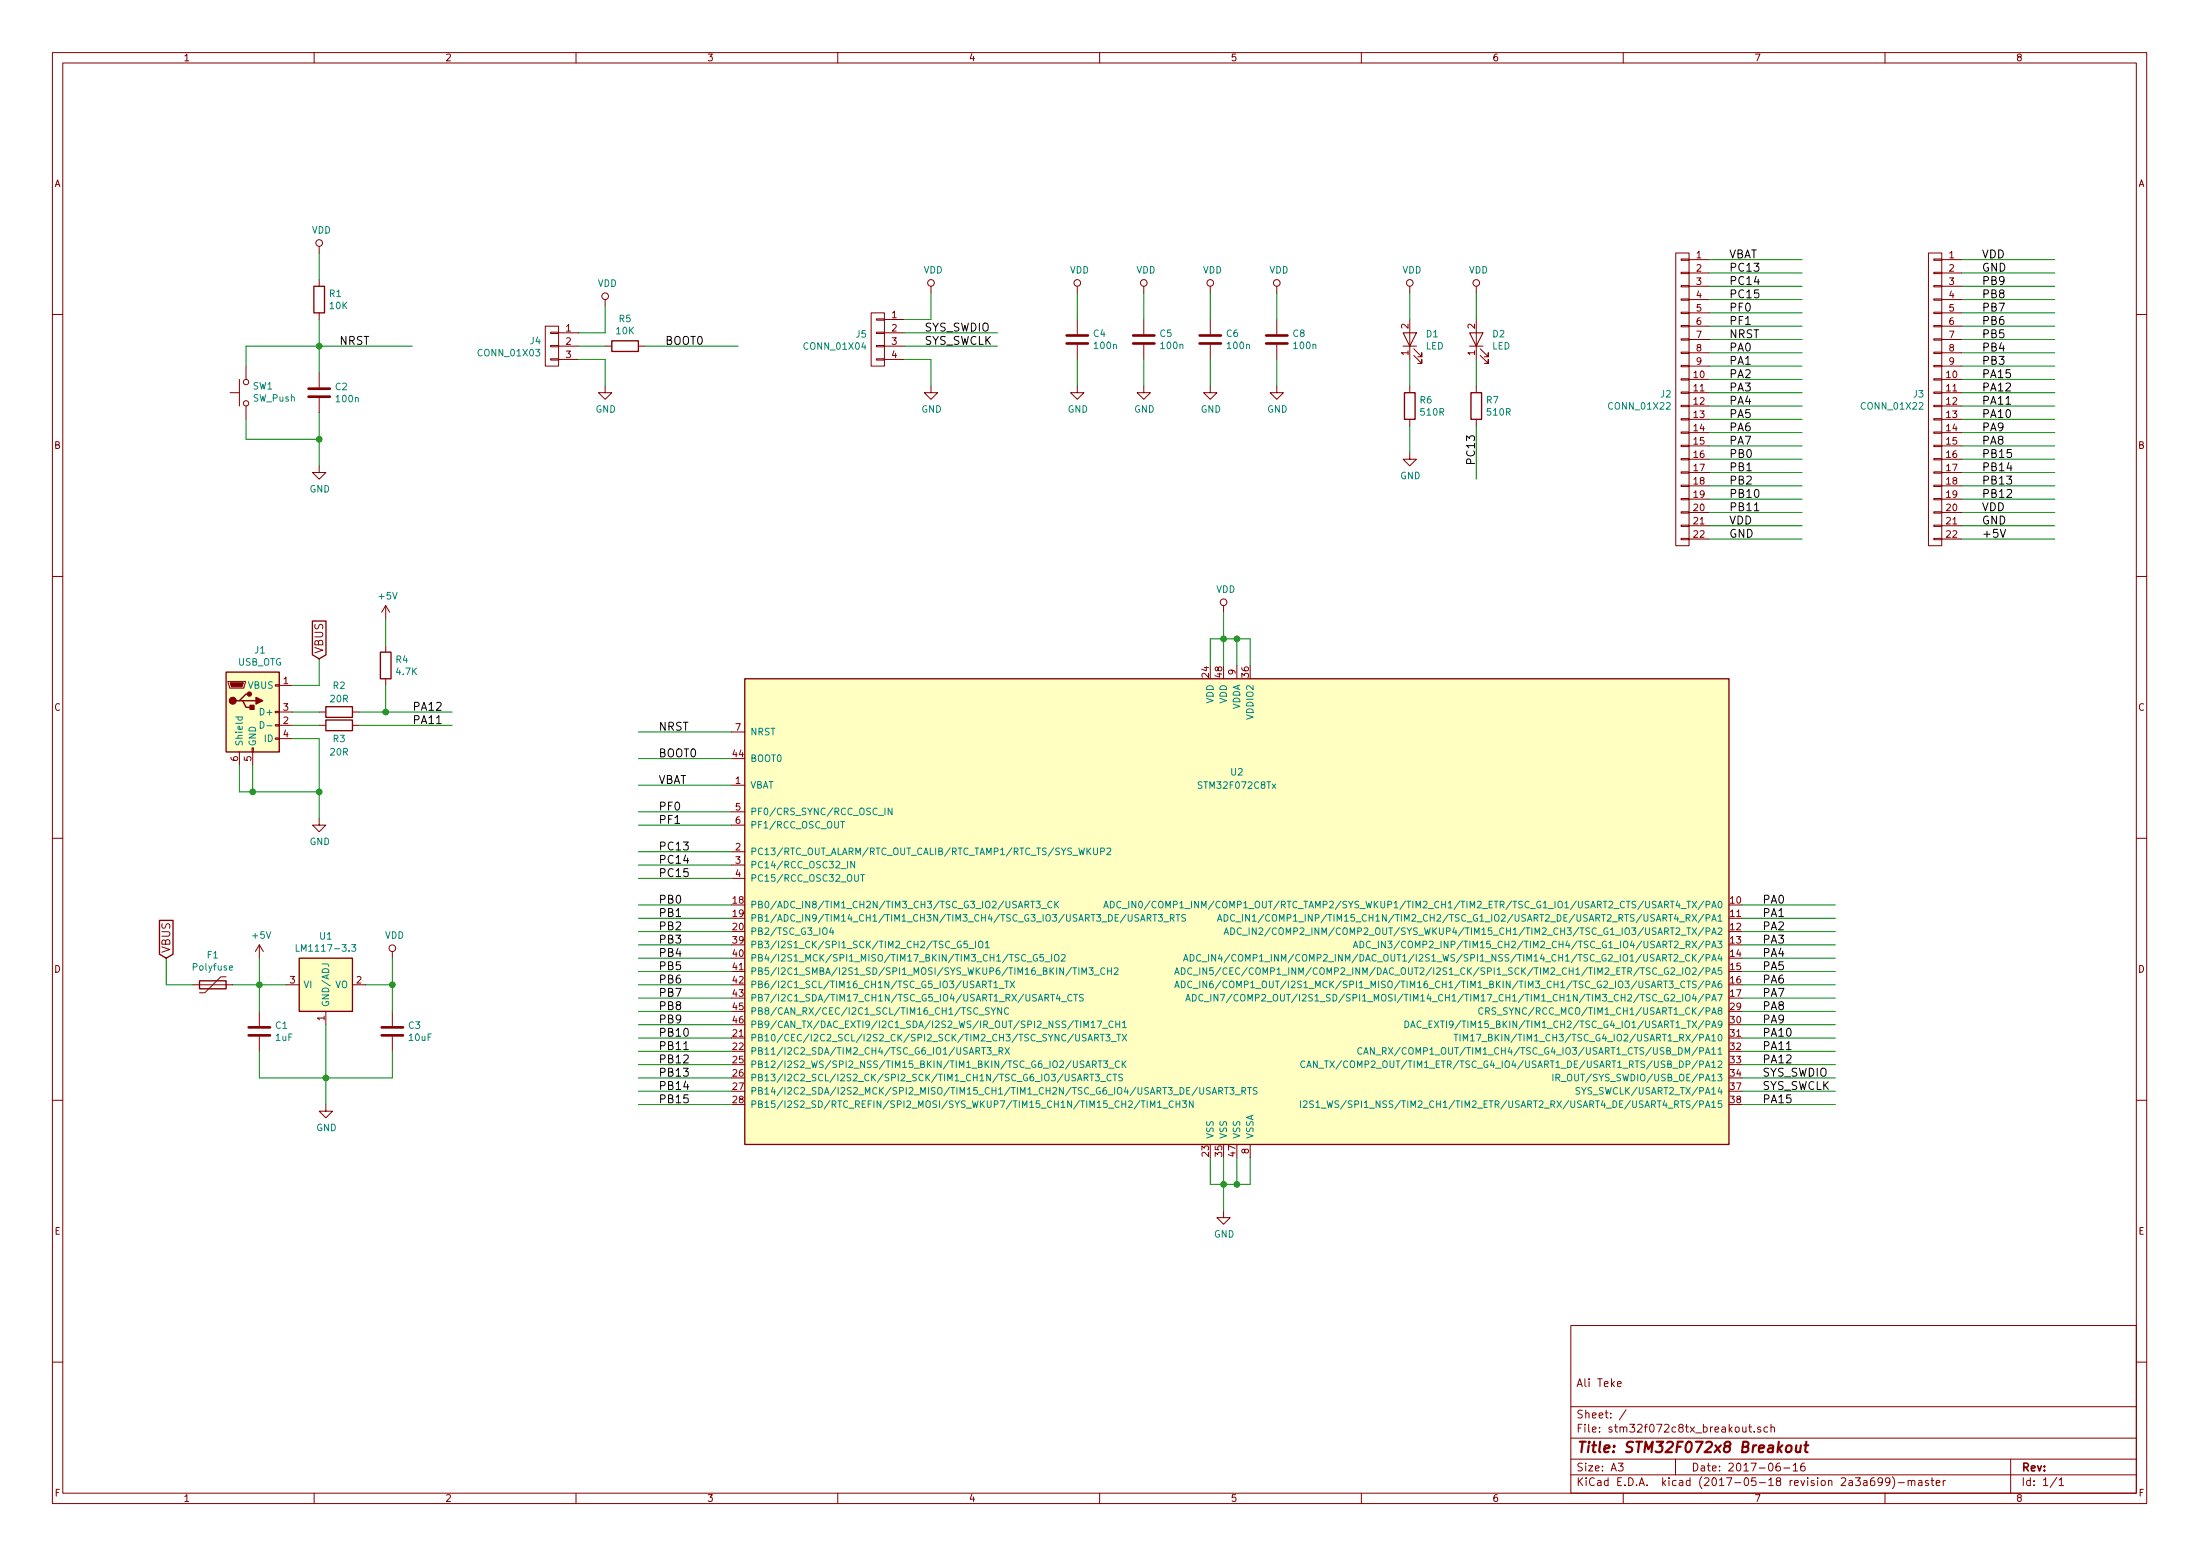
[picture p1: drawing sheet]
EESchema Schematic File Version 2
LIBS:power
LIBS:device
LIBS:transistors
LIBS:conn
LIBS:linear
LIBS:regul
LIBS:74xx
LIBS:cmos4000
LIBS:adc-dac
LIBS:memory
LIBS:xilinx
LIBS:microcontrollers
LIBS:dsp
LIBS:microchip
LIBS:analog_switches
LIBS:motorola
LIBS:texas
LIBS:intel
LIBS:audio
LIBS:interface
LIBS:digital-audio
LIBS:philips
LIBS:display
LIBS:cypress
LIBS:siliconi
LIBS:opto
LIBS:atmel
LIBS:contrib
LIBS:valves
LIBS:stm32
LIBS:switches
LIBS:stm32f072c8tx_breakout-cache
EELAYER 26 0
EELAYER END
$Descr A3 16535 11693
encoding utf-8
Sheet 1 1
Title "STM32F072x8 Breakout"
Date "2017-06-16"
Rev ""
Comp ""
Comment1 "Ali Teke"
Comment2 ""
Comment3 ""
Comment4 ""
$EndDescr
$Comp
L STM32F072C8Tx U2
U 1 1
P 9300 6900
F 0 "U2" H 9300 8000 50  0000 C CNN
F 1 "STM32F072C8Tx" H 9300 7900 50  0000 C CNN
F 2 "Housings_QFP:LQFP-48_7x7mm_Pitch0.5mm" H 13000 8675 50  0001 R TNN
F 3 "" H 9300 6900 50  0001 C CNN
	1    9300 6900
	1    0    0    -1  
$EndComp
$Comp
L GND #PWR01
U 1 1
P 9200 9100
F 0 "#PWR01" H 9200 8850 50  0001 C CNN
F 1 "GND" H 9205 8927 50  0000 C CNN
F 2 "" H 9200 9100 50  0001 C CNN
F 3 "" H 9200 9100 50  0001 C CNN
	1    9200 9100
	1    0    0    -1  
$EndComp
$Comp
L VDD #PWR02
U 1 1
P 9200 4600
F 0 "#PWR02" H 9200 4450 50  0001 C CNN
F 1 "VDD" H 9217 4773 50  0000 C CNN
F 2 "" H 9200 4600 50  0001 C CNN
F 3 "" H 9200 4600 50  0001 C CNN
	1    9200 4600
	1    0    0    -1  
$EndComp
Text Label 4950 5500 0    60   ~ 0
NRST
Text Label 2550 2600 0    60   ~ 0
NRST
$Comp
L C C2
U 1 1
P 2400 2950
F 0 "C2" H 2515 2996 50  0000 L CNN
F 1 "100n" H 2515 2905 50  0000 L CNN
F 2 "Capacitors_SMD:C_0603" H 2438 2800 50  0001 C CNN
F 3 "" H 2400 2950 50  0001 C CNN
	1    2400 2950
	1    0    0    -1  
$EndComp
$Comp
L GND #PWR03
U 1 1
P 2400 3500
F 0 "#PWR03" H 2400 3250 50  0001 C CNN
F 1 "GND" H 2405 3327 50  0000 C CNN
F 2 "" H 2400 3500 50  0001 C CNN
F 3 "" H 2400 3500 50  0001 C CNN
	1    2400 3500
	1    0    0    -1  
$EndComp
$Comp
L VDD #PWR04
U 1 1
P 2400 1900
F 0 "#PWR04" H 2400 1750 50  0001 C CNN
F 1 "VDD" H 2417 2073 50  0000 C CNN
F 2 "" H 2400 1900 50  0001 C CNN
F 3 "" H 2400 1900 50  0001 C CNN
	1    2400 1900
	1    0    0    -1  
$EndComp
$Comp
L R R1
U 1 1
P 2400 2250
F 0 "R1" H 2470 2296 50  0000 L CNN
F 1 "10K" H 2470 2205 50  0000 L CNN
F 2 "Resistors_SMD:R_0603" V 2330 2250 50  0001 C CNN
F 3 "" H 2400 2250 50  0001 C CNN
	1    2400 2250
	1    0    0    -1  
$EndComp
$Comp
L CONN_01X03 J4
U 1 1
P 4150 2600
F 0 "J4" H 4228 2641 50  0000 L CNN
F 1 "CONN_01X03" H 4228 2550 50  0000 L CNN
F 2 "Pin_Headers:Pin_Header_Straight_1x03_Pitch2.54mm" H 4150 2600 50  0001 C CNN
F 3 "" H 4150 2600 50  0001 C CNN
	1    4150 2600
	-1   0    0    -1  
$EndComp
$Comp
L GND #PWR05
U 1 1
P 4550 2900
F 0 "#PWR05" H 4550 2650 50  0001 C CNN
F 1 "GND" H 4555 2727 50  0000 C CNN
F 2 "" H 4550 2900 50  0001 C CNN
F 3 "" H 4550 2900 50  0001 C CNN
	1    4550 2900
	1    0    0    -1  
$EndComp
$Comp
L VDD #PWR06
U 1 1
P 4550 2300
F 0 "#PWR06" H 4550 2150 50  0001 C CNN
F 1 "VDD" H 4567 2473 50  0000 C CNN
F 2 "" H 4550 2300 50  0001 C CNN
F 3 "" H 4550 2300 50  0001 C CNN
	1    4550 2300
	1    0    0    -1  
$EndComp
$Comp
L R R5
U 1 1
P 4700 2600
F 0 "R5" V 4493 2600 50  0000 C CNN
F 1 "10K" V 4584 2600 50  0000 C CNN
F 2 "Resistors_SMD:R_0603" V 4630 2600 50  0001 C CNN
F 3 "" H 4700 2600 50  0001 C CNN
	1    4700 2600
	0    1    1    0   
$EndComp
Text Label 5000 2600 0    60   ~ 0
BOOT0
Text Label 4950 5700 0    60   ~ 0
BOOT0
Text Label 13000 1950 0    60   ~ 0
VBAT
Text Label 4950 5900 0    60   ~ 0
VBAT
Text Label 4950 6100 0    60   ~ 0
PF0
Text Label 4950 6200 0    60   ~ 0
PF1
Text Label 13000 2050 0    60   ~ 0
PC13
Text Label 4950 6400 0    60   ~ 0
PC13
Text Label 4950 6500 0    60   ~ 0
PC14
Text Label 4950 6600 0    60   ~ 0
PC15
Text Label 13000 2150 0    60   ~ 0
PC14
Text Label 13000 2250 0    60   ~ 0
PC15
Text Label 13000 2650 0    60   ~ 0
PA0
Text Label 13000 2750 0    60   ~ 0
PA1
Text Label 13000 2850 0    60   ~ 0
PA2
Text Label 13000 2950 0    60   ~ 0
PA3
Text Label 13000 3050 0    60   ~ 0
PA4
Text Label 13000 3150 0    60   ~ 0
PA5
Text Label 13000 3250 0    60   ~ 0
PA6
Text Label 13000 3350 0    60   ~ 0
PA7
Text Label 13000 3450 0    60   ~ 0
PB0
Text Label 13000 3550 0    60   ~ 0
PB1
Text Label 13000 3750 0    60   ~ 0
PB10
Text Label 13000 3850 0    60   ~ 0
PB11
Text Label 13000 2550 0    60   ~ 0
NRST
Text Label 13000 3950 0    60   ~ 0
VDD
Text Label 13000 4050 0    60   ~ 0
GND
Text Label 13250 6800 0    60   ~ 0
PA0
Text Label 13250 6900 0    60   ~ 0
PA1
Text Label 13250 7000 0    60   ~ 0
PA2
Text Label 13250 7100 0    60   ~ 0
PA3
Text Label 13250 7200 0    60   ~ 0
PA4
Text Label 13250 7300 0    60   ~ 0
PA5
Text Label 13250 7400 0    60   ~ 0
PA6
Text Label 13250 7500 0    60   ~ 0
PA7
Text Label 14900 1950 0    60   ~ 0
VDD
Text Label 14900 2050 0    60   ~ 0
GND
Text Label 14900 4050 0    60   ~ 0
+5V
Text Label 14900 2150 0    60   ~ 0
PB9
Text Label 14900 2250 0    60   ~ 0
PB8
Text Label 14900 2350 0    60   ~ 0
PB7
Text Label 14900 2450 0    60   ~ 0
PB6
Text Label 14900 2550 0    60   ~ 0
PB5
Text Label 14900 2650 0    60   ~ 0
PB4
Text Label 14900 2750 0    60   ~ 0
PB3
Text Label 14900 2850 0    60   ~ 0
PA15
Text Label 14900 2950 0    60   ~ 0
PA12
Text Label 14900 3050 0    60   ~ 0
PA11
Text Label 14900 3150 0    60   ~ 0
PA10
Text Label 14900 3250 0    60   ~ 0
PA9
Text Label 14900 3350 0    60   ~ 0
PA8
Text Label 14900 3450 0    60   ~ 0
PB15
Text Label 14900 3550 0    60   ~ 0
PB14
Text Label 14900 3650 0    60   ~ 0
PB13
Text Label 14900 3750 0    60   ~ 0
PB12
Text Label 13250 8300 0    60   ~ 0
PA15
Text Label 13250 8000 0    60   ~ 0
PA12
Text Label 13250 7900 0    60   ~ 0
PA11
Text Label 13250 7800 0    60   ~ 0
PA10
Text Label 13250 7700 0    60   ~ 0
PA9
Text Label 13250 7600 0    60   ~ 0
PA8
Text Label 4950 6800 0    60   ~ 0
PB0
Text Label 4950 6900 0    60   ~ 0
PB1
Text Label 4950 7800 0    60   ~ 0
PB10
Text Label 4950 7900 0    60   ~ 0
PB11
Text Label 4950 7700 0    60   ~ 0
PB9
Text Label 4950 7600 0    60   ~ 0
PB8
Text Label 4950 7500 0    60   ~ 0
PB7
Text Label 4950 7400 0    60   ~ 0
PB6
Text Label 4950 7300 0    60   ~ 0
PB5
Text Label 4950 7200 0    60   ~ 0
PB4
Text Label 4950 7100 0    60   ~ 0
PB3
Text Label 13000 3650 0    60   ~ 0
PB2
Text Label 4950 7000 0    60   ~ 0
PB2
Text Label 4950 8100 0    60   ~ 0
PB13
Text Label 4950 8000 0    60   ~ 0
PB12
Text Label 4950 8300 0    60   ~ 0
PB15
Text Label 4950 8200 0    60   ~ 0
PB14
Text Label 13250 8100 0    60   ~ 0
SYS_SWDIO
Text Label 13250 8200 0    60   ~ 0
SYS_SWCLK
$Comp
L CONN_01X04 J5
U 1 1
P 6600 2550
F 0 "J5" H 6678 2591 50  0000 L CNN
F 1 "CONN_01X04" H 6678 2500 50  0000 L CNN
F 2 "Pin_Headers:Pin_Header_Straight_1x04_Pitch2.54mm" H 6600 2550 50  0001 C CNN
F 3 "" H 6600 2550 50  0001 C CNN
	1    6600 2550
	-1   0    0    -1  
$EndComp
$Comp
L GND #PWR07
U 1 1
P 7000 2900
F 0 "#PWR07" H 7000 2650 50  0001 C CNN
F 1 "GND" H 7005 2727 50  0000 C CNN
F 2 "" H 7000 2900 50  0001 C CNN
F 3 "" H 7000 2900 50  0001 C CNN
	1    7000 2900
	1    0    0    -1  
$EndComp
$Comp
L VDD #PWR08
U 1 1
P 7000 2200
F 0 "#PWR08" H 7000 2050 50  0001 C CNN
F 1 "VDD" H 7017 2373 50  0000 C CNN
F 2 "" H 7000 2200 50  0001 C CNN
F 3 "" H 7000 2200 50  0001 C CNN
	1    7000 2200
	1    0    0    -1  
$EndComp
Text Label 6950 2500 0    60   ~ 0
SYS_SWDIO
Text Label 6950 2600 0    60   ~ 0
SYS_SWCLK
$Comp
L C C4
U 1 1
P 8100 2550
F 0 "C4" H 8215 2596 50  0000 L CNN
F 1 "100n" H 8215 2505 50  0000 L CNN
F 2 "Capacitors_SMD:C_0603" H 8138 2400 50  0001 C CNN
F 3 "" H 8100 2550 50  0001 C CNN
	1    8100 2550
	1    0    0    -1  
$EndComp
$Comp
L GND #PWR09
U 1 1
P 8100 2900
F 0 "#PWR09" H 8100 2650 50  0001 C CNN
F 1 "GND" H 8105 2727 50  0000 C CNN
F 2 "" H 8100 2900 50  0001 C CNN
F 3 "" H 8100 2900 50  0001 C CNN
	1    8100 2900
	1    0    0    -1  
$EndComp
$Comp
L VDD #PWR010
U 1 1
P 8100 2200
F 0 "#PWR010" H 8100 2050 50  0001 C CNN
F 1 "VDD" H 8117 2373 50  0000 C CNN
F 2 "" H 8100 2200 50  0001 C CNN
F 3 "" H 8100 2200 50  0001 C CNN
	1    8100 2200
	1    0    0    -1  
$EndComp
$Comp
L C C5
U 1 1
P 8600 2550
F 0 "C5" H 8715 2596 50  0000 L CNN
F 1 "100n" H 8715 2505 50  0000 L CNN
F 2 "Capacitors_SMD:C_0603" H 8638 2400 50  0001 C CNN
F 3 "" H 8600 2550 50  0001 C CNN
	1    8600 2550
	1    0    0    -1  
$EndComp
$Comp
L GND #PWR011
U 1 1
P 8600 2900
F 0 "#PWR011" H 8600 2650 50  0001 C CNN
F 1 "GND" H 8605 2727 50  0000 C CNN
F 2 "" H 8600 2900 50  0001 C CNN
F 3 "" H 8600 2900 50  0001 C CNN
	1    8600 2900
	1    0    0    -1  
$EndComp
$Comp
L VDD #PWR012
U 1 1
P 8600 2200
F 0 "#PWR012" H 8600 2050 50  0001 C CNN
F 1 "VDD" H 8617 2373 50  0000 C CNN
F 2 "" H 8600 2200 50  0001 C CNN
F 3 "" H 8600 2200 50  0001 C CNN
	1    8600 2200
	1    0    0    -1  
$EndComp
$Comp
L C C6
U 1 1
P 9100 2550
F 0 "C6" H 9215 2596 50  0000 L CNN
F 1 "100n" H 9215 2505 50  0000 L CNN
F 2 "Capacitors_SMD:C_0603" H 9138 2400 50  0001 C CNN
F 3 "" H 9100 2550 50  0001 C CNN
	1    9100 2550
	1    0    0    -1  
$EndComp
$Comp
L GND #PWR013
U 1 1
P 9100 2900
F 0 "#PWR013" H 9100 2650 50  0001 C CNN
F 1 "GND" H 9105 2727 50  0000 C CNN
F 2 "" H 9100 2900 50  0001 C CNN
F 3 "" H 9100 2900 50  0001 C CNN
	1    9100 2900
	1    0    0    -1  
$EndComp
$Comp
L VDD #PWR014
U 1 1
P 9100 2200
F 0 "#PWR014" H 9100 2050 50  0001 C CNN
F 1 "VDD" H 9117 2373 50  0000 C CNN
F 2 "" H 9100 2200 50  0001 C CNN
F 3 "" H 9100 2200 50  0001 C CNN
	1    9100 2200
	1    0    0    -1  
$EndComp
$Comp
L C C8
U 1 1
P 9600 2550
F 0 "C8" H 9715 2596 50  0000 L CNN
F 1 "100n" H 9715 2505 50  0000 L CNN
F 2 "Capacitors_SMD:C_0603" H 9638 2400 50  0001 C CNN
F 3 "" H 9600 2550 50  0001 C CNN
	1    9600 2550
	1    0    0    -1  
$EndComp
$Comp
L GND #PWR015
U 1 1
P 9600 2900
F 0 "#PWR015" H 9600 2650 50  0001 C CNN
F 1 "GND" H 9605 2727 50  0000 C CNN
F 2 "" H 9600 2900 50  0001 C CNN
F 3 "" H 9600 2900 50  0001 C CNN
	1    9600 2900
	1    0    0    -1  
$EndComp
$Comp
L VDD #PWR016
U 1 1
P 9600 2200
F 0 "#PWR016" H 9600 2050 50  0001 C CNN
F 1 "VDD" H 9617 2373 50  0000 C CNN
F 2 "" H 9600 2200 50  0001 C CNN
F 3 "" H 9600 2200 50  0001 C CNN
	1    9600 2200
	1    0    0    -1  
$EndComp
$Comp
L SW_Push SW1
U 1 1
P 1850 2950
F 0 "SW1" V 1896 2902 50  0000 R CNN
F 1 "SW_Push" V 1805 2902 50  0000 R CNN
F 2 "Buttons_Switches_SMD:SW_SPST_FSMSM" H 1850 3150 50  0001 C CNN
F 3 "" H 1850 3150 50  0001 C CNN
	1    1850 2950
	0    -1   -1   0   
$EndComp
$Comp
L LM1117-3.3 U1
U 1 1
P 2450 7400
F 0 "U1" H 2450 7767 50  0000 C CNN
F 1 "LM1117-3.3" H 2450 7676 50  0000 C CNN
F 2 "TO_SOT_Packages_SMD:SOT-223-3Lead_TabPin2" H 2450 7400 50  0001 C CNN
F 3 "" H 2450 7400 50  0001 C CNN
	1    2450 7400
	1    0    0    -1  
$EndComp
$Comp
L Polyfuse F1
U 1 1
P 1600 7400
F 0 "F1" V 1375 7400 50  0000 C CNN
F 1 "Polyfuse" V 1466 7400 50  0000 C CNN
F 2 "Fuse_Holders_and_Fuses:Fuse_SMD1206_Reflow" H 1650 7200 50  0001 L CNN
F 3 "" H 1600 7400 50  0001 C CNN
	1    1600 7400
	0    1    1    0   
$EndComp
$Comp
L +5V #PWR017
U 1 1
P 1950 7200
F 0 "#PWR017" H 1950 7050 50  0001 C CNN
F 1 "+5V" H 1965 7373 50  0000 C CNN
F 2 "" H 1950 7200 50  0001 C CNN
F 3 "" H 1950 7200 50  0001 C CNN
	1    1950 7200
	1    0    0    -1  
$EndComp
$Comp
L GND #PWR018
U 1 1
P 2450 8300
F 0 "#PWR018" H 2450 8050 50  0001 C CNN
F 1 "GND" H 2455 8127 50  0000 C CNN
F 2 "" H 2450 8300 50  0001 C CNN
F 3 "" H 2450 8300 50  0001 C CNN
	1    2450 8300
	1    0    0    -1  
$EndComp
$Comp
L C C1
U 1 1
P 1950 7750
F 0 "C1" H 2065 7796 50  0000 L CNN
F 1 "1uF" H 2065 7705 50  0000 L CNN
F 2 "Capacitors_SMD:C_1206" H 1988 7600 50  0001 C CNN
F 3 "" H 1950 7750 50  0001 C CNN
	1    1950 7750
	1    0    0    -1  
$EndComp
$Comp
L C C3
U 1 1
P 2950 7750
F 0 "C3" H 3065 7796 50  0000 L CNN
F 1 "10uF" H 3065 7705 50  0000 L CNN
F 2 "Capacitors_SMD:C_1206" H 2988 7600 50  0001 C CNN
F 3 "" H 2950 7750 50  0001 C CNN
	1    2950 7750
	1    0    0    -1  
$EndComp
$Comp
L VDD #PWR019
U 1 1
P 2950 7200
F 0 "#PWR019" H 2950 7050 50  0001 C CNN
F 1 "VDD" H 2967 7373 50  0000 C CNN
F 2 "" H 2950 7200 50  0001 C CNN
F 3 "" H 2950 7200 50  0001 C CNN
	1    2950 7200
	1    0    0    -1  
$EndComp
$Comp
L GND #PWR020
U 1 1
P 10600 3400
F 0 "#PWR020" H 10600 3150 50  0001 C CNN
F 1 "GND" H 10605 3227 50  0000 C CNN
F 2 "" H 10600 3400 50  0001 C CNN
F 3 "" H 10600 3400 50  0001 C CNN
	1    10600 3400
	1    0    0    -1  
$EndComp
$Comp
L VDD #PWR021
U 1 1
P 10600 2200
F 0 "#PWR021" H 10600 2050 50  0001 C CNN
F 1 "VDD" H 10617 2373 50  0000 C CNN
F 2 "" H 10600 2200 50  0001 C CNN
F 3 "" H 10600 2200 50  0001 C CNN
	1    10600 2200
	1    0    0    -1  
$EndComp
$Comp
L LED D1
U 1 1
P 10600 2550
F 0 "D1" V 10638 2433 50  0000 R CNN
F 1 "LED" V 10547 2433 50  0000 R CNN
F 2 "LEDs:LED_0805" H 10600 2550 50  0001 C CNN
F 3 "" H 10600 2550 50  0001 C CNN
	1    10600 2550
	0    -1   -1   0   
$EndComp
$Comp
L R R6
U 1 1
P 10600 3050
F 0 "R6" H 10670 3096 50  0000 L CNN
F 1 "510R" H 10670 3005 50  0000 L CNN
F 2 "Resistors_SMD:R_0603" V 10530 3050 50  0001 C CNN
F 3 "" H 10600 3050 50  0001 C CNN
	1    10600 3050
	1    0    0    -1  
$EndComp
$Comp
L VDD #PWR022
U 1 1
P 11100 2200
F 0 "#PWR022" H 11100 2050 50  0001 C CNN
F 1 "VDD" H 11117 2373 50  0000 C CNN
F 2 "" H 11100 2200 50  0001 C CNN
F 3 "" H 11100 2200 50  0001 C CNN
	1    11100 2200
	1    0    0    -1  
$EndComp
$Comp
L LED D2
U 1 1
P 11100 2550
F 0 "D2" V 11138 2433 50  0000 R CNN
F 1 "LED" V 11047 2433 50  0000 R CNN
F 2 "LEDs:LED_0805" H 11100 2550 50  0001 C CNN
F 3 "" H 11100 2550 50  0001 C CNN
	1    11100 2550
	0    -1   -1   0   
$EndComp
Text Label 11100 3500 1    60   ~ 0
PC13
$Comp
L R R7
U 1 1
P 11100 3050
F 0 "R7" H 11170 3096 50  0000 L CNN
F 1 "510R" H 11170 3005 50  0000 L CNN
F 2 "Resistors_SMD:R_0603" V 11030 3050 50  0001 C CNN
F 3 "" H 11100 3050 50  0001 C CNN
	1    11100 3050
	1    0    0    -1  
$EndComp
$Comp
L USB_OTG J1
U 1 1
P 1900 5350
F 0 "J1" H 1955 5817 50  0000 C CNN
F 1 "USB_OTG" H 1955 5726 50  0000 C CNN
F 2 "Connectors:USB_Micro-B" H 2050 5300 50  0001 C CNN
F 3 "" H 2050 5300 50  0001 C CNN
	1    1900 5350
	1    0    0    -1  
$EndComp
$Comp
L GND #PWR023
U 1 1
P 2400 6150
F 0 "#PWR023" H 2400 5900 50  0001 C CNN
F 1 "GND" H 2405 5977 50  0000 C CNN
F 2 "" H 2400 6150 50  0001 C CNN
F 3 "" H 2400 6150 50  0001 C CNN
	1    2400 6150
	1    0    0    -1  
$EndComp
$Comp
L R R2
U 1 1
P 2550 5350
F 0 "R2" V 2350 5350 50  0000 C CNN
F 1 "20R" V 2450 5350 50  0000 C CNN
F 2 "Resistors_SMD:R_0603" V 2480 5350 50  0001 C CNN
F 3 "" H 2550 5350 50  0001 C CNN
	1    2550 5350
	0    1    1    0   
$EndComp
$Comp
L R R3
U 1 1
P 2550 5450
F 0 "R3" V 2650 5450 50  0000 C CNN
F 1 "20R" V 2750 5450 50  0000 C CNN
F 2 "Resistors_SMD:R_0603" V 2480 5450 50  0001 C CNN
F 3 "" H 2550 5450 50  0001 C CNN
	1    2550 5450
	0    1    1    0   
$EndComp
$Comp
L R R4
U 1 1
P 2900 5000
F 0 "R4" H 2970 5046 50  0000 L CNN
F 1 "4.7K" H 2970 4955 50  0000 L CNN
F 2 "Resistors_SMD:R_0603" V 2830 5000 50  0001 C CNN
F 3 "" H 2900 5000 50  0001 C CNN
	1    2900 5000
	1    0    0    -1  
$EndComp
Text Label 3100 5450 0    60   ~ 0
PA11
Text Label 3100 5350 0    60   ~ 0
PA12
Wire Wire Line
	9100 8700 9100 8900
Wire Wire Line
	9200 8700 9200 9100
Connection ~ 9200 8900
Wire Wire Line
	9300 8900 9300 8700
Wire Wire Line
	9100 8900 9400 8900
Wire Wire Line
	9400 8900 9400 8700
Wire Wire Line
	9200 4600 9200 5000
Wire Wire Line
	9100 4800 9100 5000
Wire Wire Line
	9100 4800 9400 4800
Wire Wire Line
	9400 4800 9400 5000
Connection ~ 9200 4800
Wire Wire Line
	9300 5000 9300 4800
Wire Wire Line
	5500 5500 4800 5500
Wire Wire Line
	1850 2600 3100 2600
Wire Wire Line
	2400 2400 2400 2800
Connection ~ 2400 2600
Wire Wire Line
	2400 3100 2400 3500
Wire Wire Line
	2400 1900 2400 2100
Wire Wire Line
	4550 2700 4550 2900
Wire Wire Line
	4350 2700 4550 2700
Wire Wire Line
	4350 2500 4550 2500
Wire Wire Line
	4550 2500 4550 2300
Wire Wire Line
	4550 2600 4350 2600
Wire Wire Line
	5550 2600 4850 2600
Wire Wire Line
	5500 5700 4800 5700
Wire Wire Line
	13550 1950 12850 1950
Wire Wire Line
	5500 5900 4800 5900
Wire Wire Line
	5500 6100 4800 6100
Wire Wire Line
	5500 6200 4800 6200
Wire Wire Line
	13550 2050 12850 2050
Wire Wire Line
	5500 6400 4800 6400
Wire Wire Line
	5500 6500 4800 6500
Wire Wire Line
	5500 6600 4800 6600
Wire Wire Line
	13550 2150 12850 2150
Wire Wire Line
	13550 2250 12850 2250
Wire Wire Line
	13550 2650 12850 2650
Wire Wire Line
	13550 2750 12850 2750
Wire Wire Line
	13550 2850 12850 2850
Wire Wire Line
	13550 2950 12850 2950
Wire Wire Line
	13550 3050 12850 3050
Wire Wire Line
	13550 3150 12850 3150
Wire Wire Line
	13550 3250 12850 3250
Wire Wire Line
	13550 3350 12850 3350
Wire Wire Line
	13550 3450 12850 3450
Wire Wire Line
	13550 3550 12850 3550
Wire Wire Line
	13550 3750 12850 3750
Wire Wire Line
	13550 3850 12850 3850
Wire Wire Line
	13550 2550 12850 2550
Wire Wire Line
	13550 3950 12850 3950
Wire Wire Line
	13550 4050 12850 4050
Wire Wire Line
	13800 6800 13100 6800
Wire Wire Line
	13800 6900 13100 6900
Wire Wire Line
	13800 7000 13100 7000
Wire Wire Line
	13800 7100 13100 7100
Wire Wire Line
	13800 7200 13100 7200
Wire Wire Line
	13800 7300 13100 7300
Wire Wire Line
	13800 7400 13100 7400
Wire Wire Line
	13800 7500 13100 7500
Wire Wire Line
	15450 1950 14750 1950
Wire Wire Line
	15450 2050 14750 2050
Wire Wire Line
	15450 4050 14750 4050
Wire Wire Line
	15450 2150 14750 2150
Wire Wire Line
	15450 2250 14750 2250
Wire Wire Line
	15450 2350 14750 2350
Wire Wire Line
	15450 2450 14750 2450
Wire Wire Line
	15450 2550 14750 2550
Wire Wire Line
	15450 2650 14750 2650
Wire Wire Line
	15450 2750 14750 2750
Wire Wire Line
	15450 2850 14750 2850
Wire Wire Line
	15450 2950 14750 2950
Wire Wire Line
	15450 3050 14750 3050
Wire Wire Line
	15450 3150 14750 3150
Wire Wire Line
	15450 3250 14750 3250
Wire Wire Line
	15450 3350 14750 3350
Wire Wire Line
	15450 3450 14750 3450
Wire Wire Line
	15450 3550 14750 3550
Wire Wire Line
	15450 3650 14750 3650
Wire Wire Line
	15450 3750 14750 3750
Wire Wire Line
	13800 8300 13100 8300
Wire Wire Line
	13800 8000 13100 8000
Wire Wire Line
	13800 7900 13100 7900
Wire Wire Line
	13800 7800 13100 7800
Wire Wire Line
	13800 7700 13100 7700
Wire Wire Line
	13800 7600 13100 7600
Wire Wire Line
	13800 8200 13100 8200
Wire Wire Line
	13800 8100 13100 8100
Wire Wire Line
	5500 6800 4800 6800
Wire Wire Line
	5500 6900 4800 6900
Wire Wire Line
	5500 7800 4800 7800
Wire Wire Line
	5500 7900 4800 7900
Wire Wire Line
	5500 7700 4800 7700
Wire Wire Line
	5500 7300 4800 7300
Wire Wire Line
	5500 7400 4800 7400
Wire Wire Line
	5500 7500 4800 7500
Wire Wire Line
	5500 7600 4800 7600
Wire Wire Line
	5500 7200 4800 7200
Wire Wire Line
	5500 7100 4800 7100
Wire Wire Line
	13550 3650 12850 3650
Wire Wire Line
	5500 7000 4800 7000
Wire Wire Line
	5500 8100 4800 8100
Wire Wire Line
	5500 8000 4800 8000
Wire Wire Line
	5500 8300 4800 8300
Wire Wire Line
	5500 8200 4800 8200
Wire Wire Line
	7000 2700 7000 2900
Wire Wire Line
	6800 2700 7000 2700
Wire Wire Line
	6800 2400 7000 2400
Wire Wire Line
	7000 2400 7000 2200
Wire Wire Line
	7500 2500 6800 2500
Wire Wire Line
	7500 2600 6800 2600
Wire Wire Line
	8100 2200 8100 2400
Wire Wire Line
	8100 2700 8100 2900
Wire Wire Line
	8600 2200 8600 2400
Wire Wire Line
	8600 2700 8600 2900
Wire Wire Line
	9100 2200 9100 2400
Wire Wire Line
	9100 2700 9100 2900
Connection ~ 9300 4800
Connection ~ 9300 8900
Wire Wire Line
	9600 2200 9600 2400
Wire Wire Line
	9600 2700 9600 2900
Wire Wire Line
	1850 2600 1850 2750
Wire Wire Line
	1850 3150 1850 3300
Wire Wire Line
	1850 3300 2400 3300
Connection ~ 2400 3300
Wire Wire Line
	1750 7400 2150 7400
Wire Wire Line
	1250 7400 1450 7400
Wire Wire Line
	1950 7200 1950 7600
Connection ~ 1950 7400
Wire Wire Line
	1950 7900 1950 8100
Wire Wire Line
	1950 8100 2950 8100
Wire Wire Line
	2450 7700 2450 8300
Connection ~ 2450 8100
Wire Wire Line
	2750 7400 2950 7400
Wire Wire Line
	2950 7200 2950 7600
Wire Wire Line
	2950 8100 2950 7900
Connection ~ 2950 7400
Wire Wire Line
	10600 2200 10600 2400
Wire Wire Line
	10600 3200 10600 3400
Wire Wire Line
	10600 2900 10600 2700
Wire Wire Line
	11100 2200 11100 2400
Wire Wire Line
	11100 2700 11100 2900
Wire Wire Line
	11100 3200 11100 3600
Wire Wire Line
	1800 5750 1800 5950
Wire Wire Line
	1800 5950 2400 5950
Wire Wire Line
	1900 5950 1900 5750
Wire Wire Line
	2200 5550 2400 5550
Wire Wire Line
	2400 5550 2400 6150
Connection ~ 1900 5950
Connection ~ 2400 5950
Wire Wire Line
	2400 5450 2200 5450
Wire Wire Line
	2400 5150 2200 5150
Wire Wire Line
	2400 4950 2400 5150
Wire Wire Line
	2400 5350 2200 5350
Wire Wire Line
	2700 5350 3400 5350
Wire Wire Line
	3400 5450 2700 5450
Wire Wire Line
	2900 4850 2900 4650
Connection ~ 2900 5350
Wire Wire Line
	2900 5150 2900 5350
$Comp
L +5V #PWR024
U 1 1
P 2900 4650
F 0 "#PWR024" H 2900 4500 50  0001 C CNN
F 1 "+5V" H 2915 4823 50  0000 C CNN
F 2 "" H 2900 4650 50  0001 C CNN
F 3 "" H 2900 4650 50  0001 C CNN
	1    2900 4650
	1    0    0    -1  
$EndComp
Text GLabel 2400 4950 1    60   Input ~ 0
VBUS
Wire Wire Line
	1250 7400 1250 7200
Text GLabel 1250 7200 1    60   Input ~ 0
VBUS
Text Label 13000 2350 0    60   ~ 0
PF0
Text Label 13000 2450 0    60   ~ 0
PF1
Wire Wire Line
	13550 2350 12850 2350
Wire Wire Line
	13550 2450 12850 2450
$Comp
L CONN_01X22 J2
U 1 1
P 12650 3000
F 0 "J2" H 12728 3041 50  0000 L CNN
F 1 "CONN_01X22" H 12728 2950 50  0000 L CNN
F 2 "Pin_Headers:Pin_Header_Straight_1x22_Pitch2.54mm" H 12650 3000 50  0001 C CNN
F 3 "" H 12650 3000 50  0001 C CNN
	1    12650 3000
	-1   0    0    -1  
$EndComp
$Comp
L CONN_01X22 J3
U 1 1
P 14550 3000
F 0 "J3" H 14628 3041 50  0000 L CNN
F 1 "CONN_01X22" H 14628 2950 50  0000 L CNN
F 2 "Pin_Headers:Pin_Header_Straight_1x22_Pitch2.54mm" H 14550 3000 50  0001 C CNN
F 3 "" H 14550 3000 50  0001 C CNN
	1    14550 3000
	-1   0    0    -1  
$EndComp
Text Label 14900 3850 0    60   ~ 0
VDD
Text Label 14900 3950 0    60   ~ 0
GND
Wire Wire Line
	15450 3850 14750 3850
Wire Wire Line
	15450 3950 14750 3950
$EndSCHEMATC
